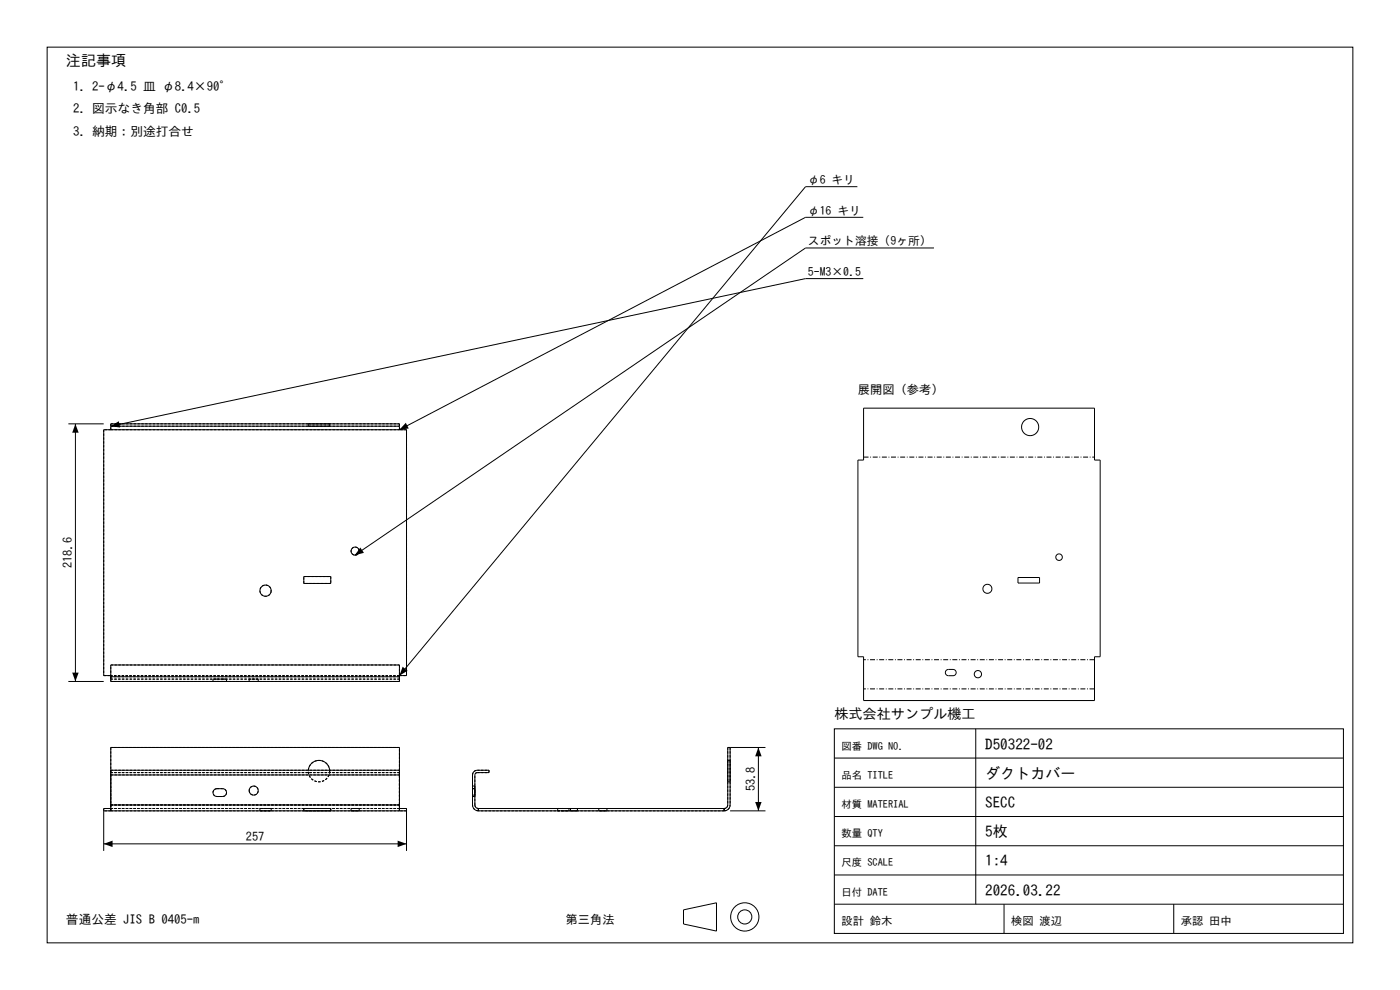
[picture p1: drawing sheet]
<svg xmlns="http://www.w3.org/2000/svg" width="297mm" height="210mm" viewBox="0 0 297 210" stroke-linecap="round" stroke-linejoin="round" font-family="sans-serif">
<g fill="none" stroke="#000" stroke-width=".21">
<path d="M10 10h277v190h-277zM181.9 39.6h-11l-86.2 103.7h1.5v-52.1h-64.2v52.1h1.5M183.1 46.1h-12.2l-86.2 45.1v-.8M183.1 59.1h-12.2l-147.4 31.3M198.1 52.6h-27.2l-95.6 65.2M14.5 89.9h7.5M16 89.9v54.7M23.5 90.4v.8M23.5 90.4v-.5h61.2v.5M23.5 90.4h61.2M183.2 86.6h49v11h1.2v41.7h-1.2v9.3h-49v-9.3h-1.2v-41.7h1.2zM64.4 122.3h5.8v1.5h-5.8z"/>
<path d="M216 122.5h4.5v1.2h-4.5zM14.5 144.6h7.5M23.5 143.6v1h61.2v-1M23.5 143.6v-2.5h61.2v2.5M23.5 143.6h61.2M154.9 158.6v12.2a1.25 1.25 0 0 1-1.3 1.2M160.9 158.6v13.4M162.4 158.6h-8v12.2l-.2 .4-.6 .3M177 154.6h108v43.4h-108zM200.7 142.2l.4-.2h1.1a.67 .67 0 0 1 .6 .7 .67 .67 0 0 1-.6 .6h-1a.67 .67 0 0 1-.6-.4 .67 .67 0 0 1 .1-.7zM207 154.6v37.2M22 172h64.2"/>
<path d="M22 179h64.2M23.5 170.8v1.2M23.5 163.4v1M23.5 171.5h-1.5v9M23.5 163.4v-4.8h61.2v4.8M23.5 170.8h61.2M23.5 164.4v6.4M23.5 164.4h61.2M23.5 163.4h61.2M45.3 167.6l.2-.1a2.92 2.92 0 0 1 2-.2 .83 .83 0 0 1 .5 1 .83 .83 0 0 1-.8 .7h-1.2l-.5-.2-.3-.4zM65.4 163.4a2.28 2.28 0 0 1 2.3-2.1 2.28 2.28 0 0 1 2.2 2.1M84.7 170.8v1.2"/>
<path d="M84.7 163.4v1M84.7 171.5h1.5v9M84.7 164.4v6.4M101.5 171.5l-.6-.3-.2-.4 .1-6.6 .4-.3h2.5v-.5h-2.5a1 1 0 0 0-1 1v6.4a1.25 1.25 0 0 0 1.3 1.2M101.5 172h52.1M101.5 171.5h52.1M101.5 171.5v.5M153.6 171.5v.5M154.9 172h7.5M177 179.4h108M177 173.2h108M177 167h108"/>
<path d="M177 160.8h108M145 193l7-1.5v6l-7-1.5zM177 191.8h108M177 185.6h108M213 191.8v6.2M249 191.8v6.2"/>
<circle cx="218.5" cy="90.6" r="1.82"/>
<circle cx="75.3" cy="116.9" r=".86"/>
<circle cx="224.7" cy="118.2" r=".69"/>
<circle cx="56.3" cy="125.3" r="1.2"/>
<circle cx="209.5" cy="124.9" r=".96"/>
<circle cx="207.5" cy="143" r=".77"/>
<circle cx="53.8" cy="167.7" r=".96"/>
<circle cx="158" cy="194.5" r="3"/>
<circle cx="158" cy="194.5" r="1.5"/>
</g>
<g fill="none" stroke="#000" stroke-width=".21" stroke-dasharray=".5 .3" stroke-linecap="butt">
<path d="M22 91.2v52.1M23.5 91.2h61.2M23.5 91.2h-1.5M23.5 89.9h61.2M23.5 91.2v-1.3M23.5 90.4h61.2M65.4 89.9h4.5M65.4 90.4h4.5M65.4 90.4v-.5M69.9 89.9h-4.5M69.9 90.4h-4.5M69.9 89.9v.5"/>
<path d="M84.7 91.2v-1.3M86.2 91.2h-1.5M76.2 116.9a.87 .87 0 0 1-1.2 .8 .87 .87 0 0 1-.2-1.4 .87 .87 0 0 1 1.4 .3v.3M57.5 125.3a1.2 1.2 0 0 1-1.7 1.1 1.2 1.2 0 0 1-.2-2 1.2 1.2 0 0 1 1.9 .6v.3M64.4 122.3h5.8M64.4 123.8v-1.5M70.2 122.3v1.5M70.2 123.8h-5.8M22 143.3h1.5M23.5 158.6v12.2M23.5 143.3v1.3M23.5 144.1v-.8"/>
<path d="M23.5 143.6v-2.5M23.5 143.6v.5M23.5 144.1h61.2M23.5 141.1h61.2M45.2 144.6h.8M45.2 144.1h.8M45.2 144.1v.5M46 144.6h1.2M46 144.6h-.8M46 144.1h1.2M46 144.1h-.8M47.2 144.6h.9"/>
<path d="M47.2 144.6h-1.2M47.2 144.1h.9M47.2 144.1h-1.2M48.1 144.6h-.9M48.1 144.1h-.9M48.1 144.1v.5M52.9 144.6h1.9M52.9 144.1h1.9M52.9 144.6v-.5M54.8 144.6h-1.9M54.8 144.1h-1.9M54.8 144.1v.5"/>
<path d="M84.7 158.6h-61.2M84.7 143.3h1.5M84.7 143.3h-61.2M84.7 143.3v1.3M84.7 141.1v2.5M84.7 143.6v.5M84.7 144.1v-.8M84.7 144.6h-61.2M84.7 144.1h-61.2M84.7 143.6h-61.2M86.2 143.3v-52.1M154.4 158.6v12.2"/>
<path d="M154.9 158.6v12.2M154.9 158.6h-.5M22 172v-.5M23.5 172h61.2M23.5 172h-1.5M23.5 171.5h61.2M23.5 171.5h-1.5M23.5 171.5v.5M23.5 170.8h61.2M23.5 172v-1.2M23.5 170.8v.7M23.5 163.4v.5"/>
<path d="M23.5 163.9v.5M23.5 170.8v-6.4M23.5 163.4v7.4M23.5 164.4h61.2M23.5 163.4h61.2M23.5 163.9h61.2M46 167.3h1.2M46 167.3a.83 .83 0 0 0-.8 .8 .83 .83 0 0 0 .8 .9M47.2 169a.83 .83 0 0 0 .9-.9 .83 .83 0 0 0-.9-.8M47.2 169h-1.2M52.9 167.7a.96 .96 0 0 0 1.3 .9 .96 .96 0 0 0 .3-1.6 .96 .96 0 0 0-1.6 .4v.3M55.1 172h2.4"/>
<path d="M55.1 171.5h2.4M55.1 171.5v.5M57.5 172h-2.4M57.5 171.5h-2.4M57.5 172v-.5M64.4 172h5.8M64.4 171.5h5.8M64.4 172v-.5M69.9 163.4v.2M69.9 163.6a2.28 2.28 0 0 1-3.2 2 2.28 2.28 0 0 1-.4-3.8 2.28 2.28 0 0 1 3.6 1.3v.5M69.9 163.6a2.28 2.28 0 0 1-2.3 2.2 2.28 2.28 0 0 1-2.2-2.4M70.2 172h-5.8"/>
<path d="M70.2 171.5h-5.8M70.2 172v-.5M74.5 172h1.7M74.5 171.5h1.7M74.5 171.5v.5M76.2 172h-1.7M76.2 171.5h-1.7M76.2 172v-.5M84.7 171.5v.5M84.7 171.5h-61.2M84.7 163.4v.5M84.7 163.9v.5"/>
<path d="M84.7 164.4v6.4M84.7 170.8v.7M84.7 172v-1.2M84.7 170.8v-12.2M84.7 170.8v-7.4M84.7 170.8h-61.2M84.7 163.9h-61.2M86.2 172v-.5M86.2 172h-1.5M86.2 171.5h-1.5M100.2 170.8v-6.4M100.2 164.4a1 1 0 0 1 1-1"/>
<path d="M100.2 169v-1.7M100.2 167.3v1.7M100.2 167.7v1M100.2 168.7v-2M100.2 166.7v1M100.2 167.3h.5M100.2 169h.5M100.7 170.8l.2 .4 .6 .3M100.7 170.8v-6.4M100.7 169v-1.7M100.7 167.3v1.7M100.7 167.7v1"/>
<path d="M100.7 168.7v-2M100.7 166.7v1M100.7 166.7h-.5M100.7 168.7h-.5M101.2 163.4h2.5M101.2 163.9h2.5M101.2 163.9l-.3 .1-.2 .4M101.5 171.5v.5M101.5 172v-.5M101.5 172a1.25 1.25 0 0 1-1.3-1.2M103.7 163.4v.5M118.3 172h2.4"/>
<path d="M118.3 171.5h2.4M118.3 171.5v.5M119.5 172h-1.2M119.5 171.5h-1.2M120.7 172h-1.2M120.7 171.5h-1.2M120.7 171.5v.5M121 172h1.5M121 171.5h1.5M121 172v-.5M122.5 172h-1.5M122.5 171.5h-1.5"/>
<path d="M122.5 172v-.5M127 172h1.8M127 171.5h1.8M127 171.5v.5M127.9 172h-.9M127.9 171.5h-.9M128.8 172h-.9M128.8 171.5h-.9M128.8 171.5v.5M153.6 171.5v.5M153.6 172h-52.1M153.6 171.5h-52.1"/>
<path d="M153.6 172a1.25 1.25 0 0 0 1.3-1.2M153.6 172v-.5M154.4 170.8l-.2 .4-.6 .3M154.4 163.6v2.2M154.4 165.8v-4.5M154.4 161.3v2.3M154.4 165.8h.5M154.4 161.3h.5M154.9 163.6v2.2M154.9 165.8v-4.5M154.9 161.3v2.3"/>
</g>
<path d="M16 89.9l.7 1.9h-1.4zM23.5 90.4l1.7-1.1 .3 1.4zM86.1 89.7l.6 1.2-2 .3zM76.4 116.1l.8 1.2-1.9 .5zM15.3 142.7h1.4l-.7 1.9zM85.4 141.4l1.1 .9-1.8 1zM160.9 158.6l.7 1.8h-1.4zM22 179l1.9-.7v1.4zM84.4 178.3l1.8 .7-1.8 .7zM160.2 170.1h1.4l-.7 1.9z" fill="#000"/>
<path d="M183.2 97h49M232.2 139.9h-49M232.2 146.1h-49" fill="none" stroke="#000" stroke-width=".21" stroke-dasharray="1.1 .4 .2 .4" stroke-linecap="butt"/>
<g font-size="3.2">
<text x="14" y="14">注記事項</text>
<text x="209" y="159">D50322-02</text>
<text x="209" y="165.2">ダクトカバー</text>
<text x="209" y="171.4">SECC</text>
<text x="209" y="177.6">5枚</text>
<text x="209" y="183.8">1:4</text>
<text x="209" y="190">2026.03.22</text>
</g>
<text font-size="3" x="177" y="152.6">株式会社サンプル機工</text>
<g font-size="2.7">
<text x="15.5" y="19.2">1. 2-φ4.5 皿 φ8.4×90°</text>
<text x="15.5" y="24">2. 図示なき角部 C0.5</text>
<text x="15.5" y="28.8">3. 納期：別途打合せ</text>
<text x="14" y="196">普通公差 JIS B 0405-m</text>
</g>
<g font-size="2.6">
<text x="182" y="83.6">展開図（参考）</text>
<text x="15.3" y="120.5" transform="rotate(-90 15.3 120.5)">218.6</text>
<text x="160.2" y="167.9" transform="rotate(-90 160.2 167.9)">53.8</text>
<text x="52.2" y="178.3">257</text>
<text x="120" y="196">第三角法</text>
</g>
<g font-size="2.5">
<text x="171.4" y="39">φ6 キリ</text>
<text x="171.4" y="45.5">φ16 キリ</text>
<text x="171.4" y="52">スポット溶接（9ヶ所）</text>
<text x="171.4" y="58.5">5-M3×0.5</text>
</g>
<g font-size="2.4">
<text x="178.5" y="196.2">設計 鈴木</text>
<text x="214.5" y="196.2">検図 渡辺</text>
<text x="250.5" y="196.2">承認 田中</text>
</g>
<g font-size="2.2">
<text x="178.5" y="159">図番 DWG NO.</text>
<text x="178.5" y="165.2">品名 TITLE</text>
<text x="178.5" y="171.4">材質 MATERIAL</text>
<text x="178.5" y="177.6">数量 QTY</text>
<text x="178.5" y="183.8">尺度 SCALE</text>
<text x="178.5" y="190">日付 DATE</text>
</g>
</svg>
